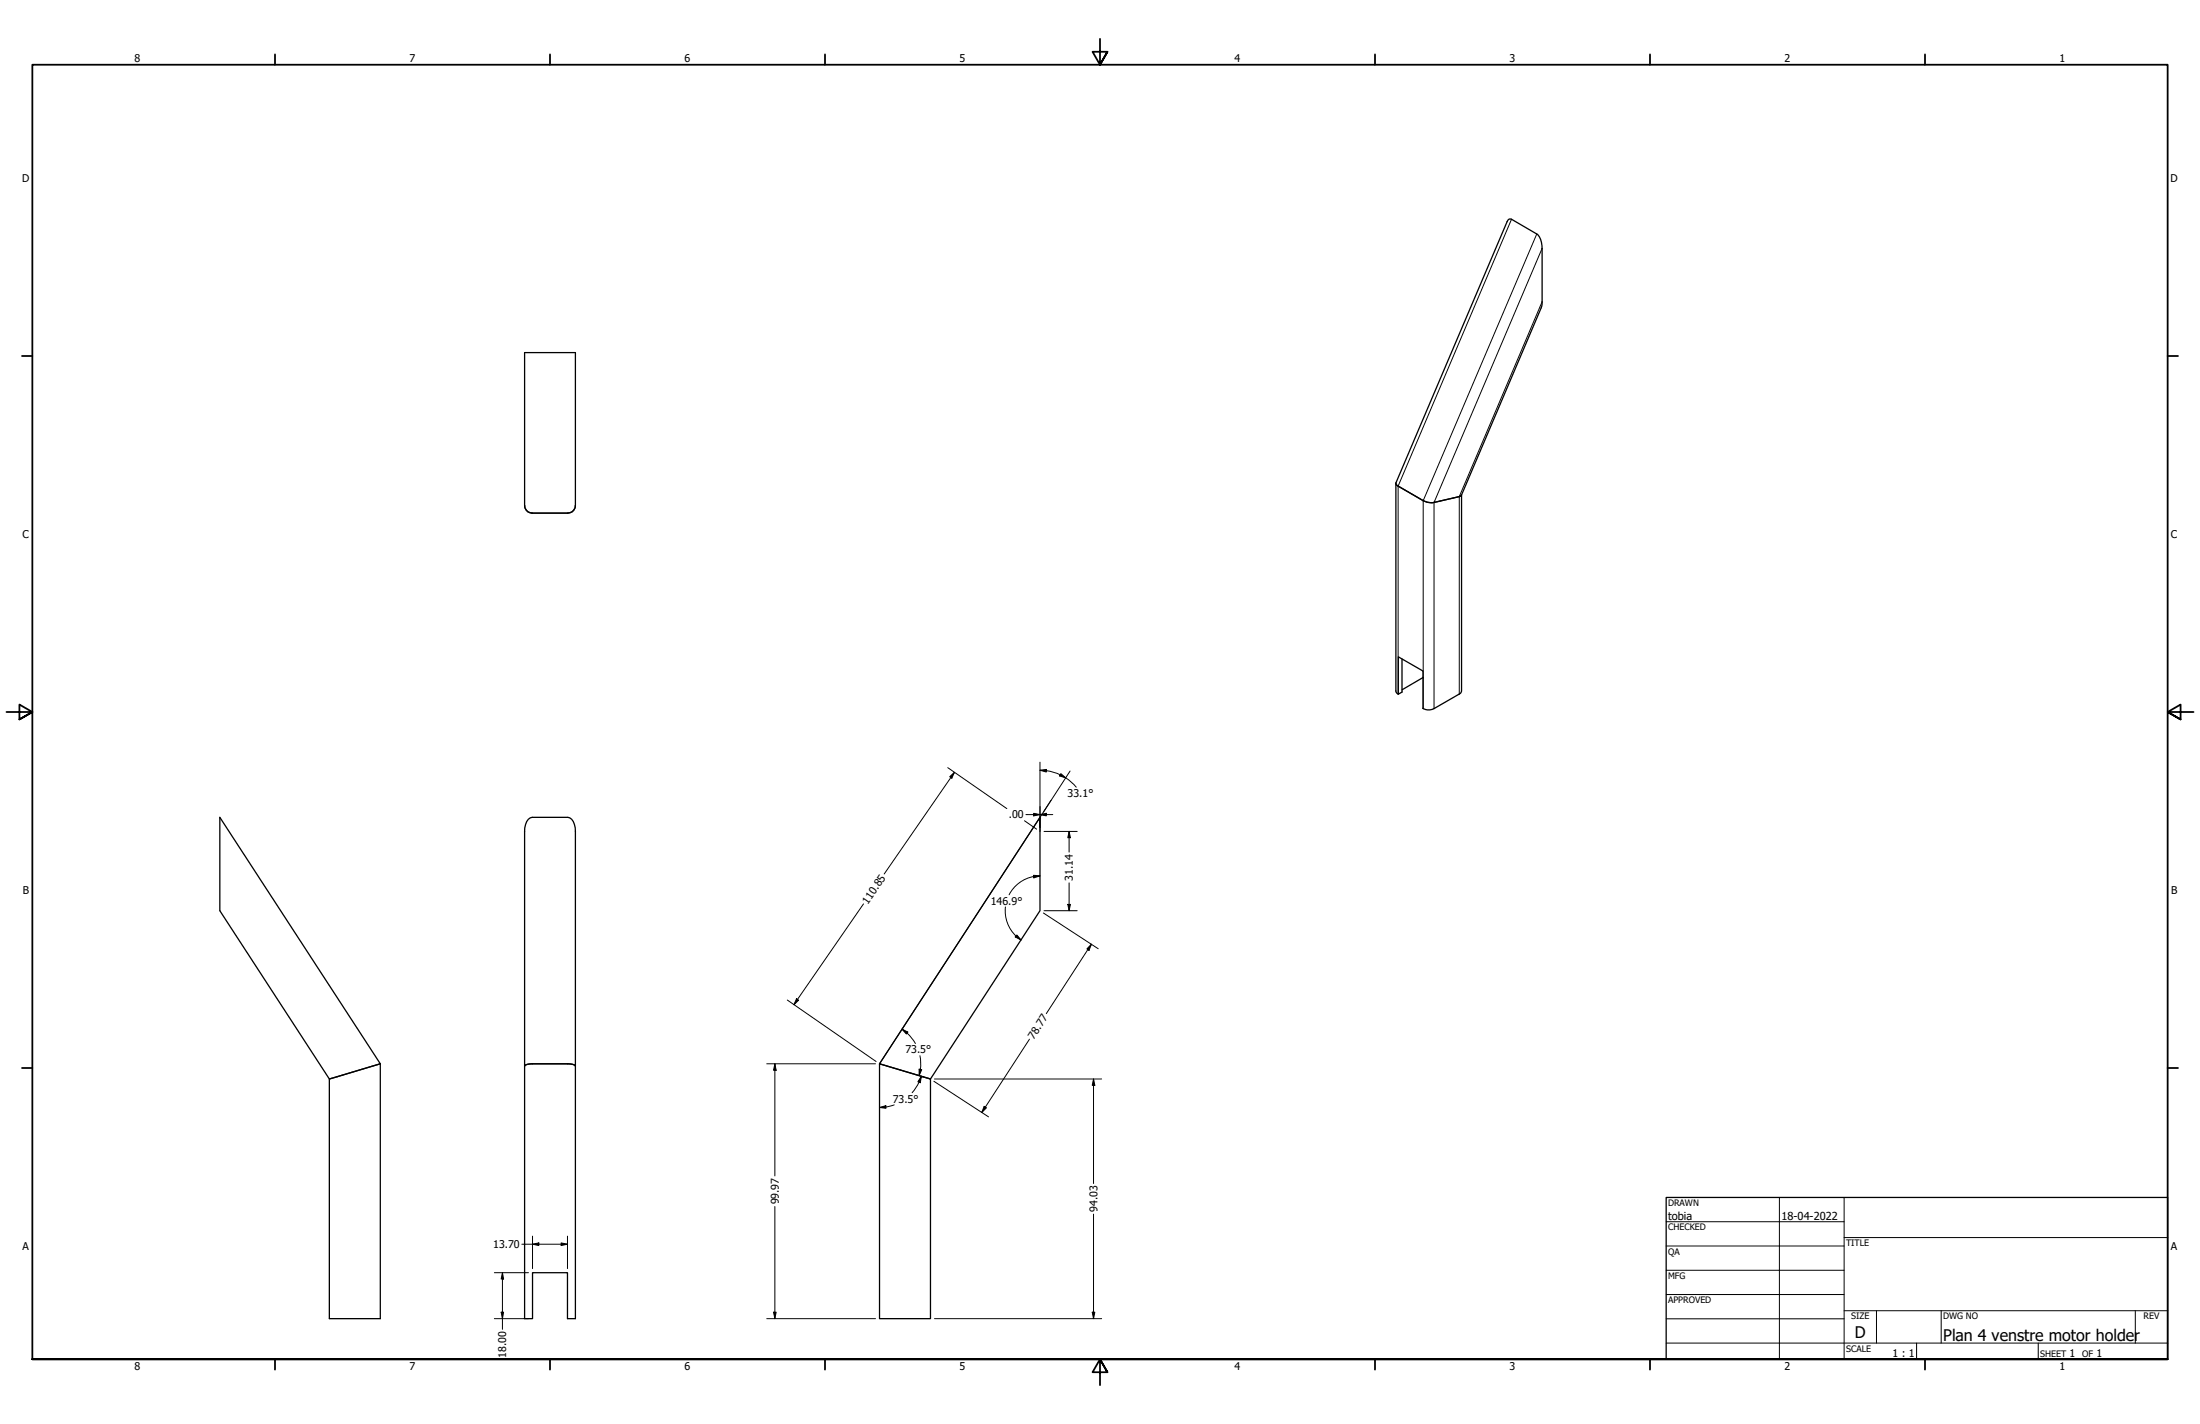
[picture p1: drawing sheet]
<svg xmlns="http://www.w3.org/2000/svg" width="864mm" height="559mm" viewBox="0 0 864 559" stroke-linecap="round" stroke-linejoin="round" font-family="sans-serif">
<!-- layer: Visible (ANSI) -->
<path d="M591.9 86.4l.5-.4h.9l9.9 5.8a6.9 6.9 0 0 1 2.1 5.7l-.1 22.6-31.5 74.3-.9 .5-10.6 2.4-1.9-.2-1.6-.6-9.9-5.7-.5-.4-.4-.9zM205.9 138.4h20v59.9a3 3 0 0 1-3 3.1h-14a2.95 2.95 0 0 1-3-3.1zM547.9 189.7v81.4l.4 .9 .6 .4 1.5-.8v-13M573.7 194.2v76.9l-.4 .9-10.4 6.1a4.4 4.4 0 0 1-4.3-.1v-14.7l-9.7-5.6v14.7M558.6 265.9l-8.2 4.8M86.3 320.7l63 96.7-20 6-43-66zM207.4 321.5l1.5-.8h14a4.8 4.8 0 0 1 3 5.6v191.2h-3.1v-18.1h-13.8v18.1h-3.1v-191.2a7.3 7.3 0 0 1 1.5-4.8zM408.2 320.7v36.7l-42.9 66-20.1-6zM205.9 418.3l1.2-.7 1.8-.2h14l1.8 .2 1.2 .7M345.2 417.4l20.1 6v94.1h-20.1zM129.3 423.4l20-6v100.1h-20z" fill="none" stroke="#000" stroke-width=".51"/>
<!-- layer: Visible Narrow (ANSI) -->
<path d="M593.3 86l-44.5 104.8v81.6M603.2 91.8l-44.5 104.7v81.6M605.3 97.5l-42.4 99.7v80.9M605.3 118.4l-32.5 76.5v77.5" fill="none" stroke="#000" stroke-width=".39"/>
<!-- layer: Border (ANSI) -->
<g fill="none" stroke="#000" stroke-width=".7">
<path d="M431.8 15.2v10.2l-2.9-5.1h5.8l-2.9 5.1 2.9-5.1M107.9 21.3v4.1M215.9 21.3v4.1M323.8 21.3v4.1M539.8 21.3v4.1M647.7 21.3v4.1M755.6 21.3v4.1M8.6 139.7h4.1M850.9 139.7h4.1M2.5 279.4h10.2l-5.1-2.9v5.8l5.1-2.9-5.1 2.9M861.1 279.4h-10.2l5.1-2.9v5.8l-5.1-2.9 5.1 2.9M8.6 419.1h4.1"/>
<path d="M850.9 419.1h4.1M12.7 533.4v-508h838.2v508h-838.2h838.2M107.9 533.4v4.1M215.9 533.4v4.1M323.8 533.4v4.1M434.7 538.5l-2.9-5.1 2.9 5.1h-5.8l2.9-5.1v10.2M539.8 533.4v4.1M647.7 533.4v4.1M755.6 533.4v4.1"/>
</g>
<!-- layer: Title (ANSI) -->
<g fill="none" stroke="#000" stroke-width=".39">
<path d="M654 479.4h69.9M698.5 469.9v63.5M723.9 469.9v63.5M654 488.9h69.9M654 498.5h69.9M723.9 485.6h127M654 508h69.9M654 517.5h69.9M723.9 514.3h127M736.6 514.3v12.7M762 514.3v12.7M838.2 514.3v12.7"/>
<path d="M654 527h196.9M752.3 527v6.4M800.1 527v6.4"/>
</g>
<path d="M654 469.9h196.9v63.5h-196.9z" fill="none" stroke="#000" stroke-width=".51"/>
<!-- layer: Sketch Geometry (ANSI) -->
<path d="M412.6 314.1l-4.4 6.6M408.2 326.3v-5.6l-63 96.7" fill="none" stroke="#000" stroke-width=".39"/>
<!-- layer: Dimension (ANSI) -->
<g fill="none" stroke="#000" stroke-width=".39">
<path d="M408.2 299.1v25.6M372 301.2l23.2 16.1M372.8 304.8l1.8-1.7-1 2.3zM374.6 303.1l-27.5 39.9M402.7 319.7h10.6M405.8 319.2l2.4 .5-2.4 .5zM408.2 319.7l2.5-.5v1zM408.2 302.3l2.6-.4-.1 1.1zM408.2 302.3l2.5 .2M410.8 302.4l4.1 1.1 3.4 1.7M416.4 303.6l1.9 1.6-2.4-.7zM418.4 305.3l2.2 1.6 1.9 2"/>
<path d="M420.1 302.6l-10.5 16M402.1 322.1l4.8 3.3M409.8 326.3h13M419.7 326.3l.5 2.4h-1zM419.7 326.3v8.1M339 354.7l-27.3 39.6M394.7 355.9a13.7 13.7 0 0 0 6.1 13M405.7 343.5l2.5 .2-2.4 .8zM408.2 343.7a13.7 13.7 0 0 0-12.1 7.4M409.6 358.3l21.5 14M409.8 357.4h13M419.2 354.9h1l-.5 2.5z"/>
<path d="M419.7 346.5v10.9M399.2 366.9l1.6 2-2.3-1.2zM428.4 370.5l-.9 2.4-.8-.5zM428.4 370.5l-17.7 27.3M309.1 392.4l34.8 24.2M312.7 391.9l.8 .6-1.8 1.8zM301 417.4h42.7M304.2 417.4l.5 2.6h-1zM304.2 417.4v44.1M354.1 403.9l2.3 1.1-.6 .8zM354.1 403.9l2 1.5M356.1 405.4l2 2.2 1.2 1.9"/>
<path d="M360.8 419.5l1 .2-1 2.4zM361.1 414.3l.3 3.8-.6 4M404.1 407.8l-18.7 28.8M345.2 434.6l2.5-.7 .1 1zM351 433.6l-2.7 .7-3.1 .3M360.7 424.7l-2.7 4.1M361.7 422.3l-.4 2.6-1-.4zM361.7 422.3l-.9 2.4M366.6 424.3l21.4 14M366.8 423.4h65.6M386.3 434.1l.9 .6-1.8 1.9zM429.3 423.4l.5 2.5h-1z"/>
<path d="M429.3 423.4v41M304.2 473.5v44M429.3 476.4v41.1M194.1 499.4h13.4M197.2 499.4l.5 2.5h-1zM197.2 499.4v22.3M204.9 488.3h17.9M209 488.3l2.5-.6v1.1zM209 485.1v12.7M220.3 487.7l2.5 .6-2.5 .5zM222.8 485.1v12.7M194.1 517.5h13.4"/>
<path d="M196.7 514.9h1l-.5 2.6zM301 517.5h42.7M303.7 514.9h1l-.5 2.6zM366.8 517.5h65.6M428.8 514.9h1l-.5 2.6z"/>
</g>
<g fill="#000">
<path d="M372.8 304.8l1.8-1.7-1 2.3z" fill-rule="evenodd"/>
<path d="M408.2 319.7l2.5-.5v1z" fill-rule="evenodd"/>
<path d="M408.2 302.3l2.6-.4-.1 1.1z" fill-rule="evenodd"/>
<path d="M416.4 303.6l1.9 1.6-2.4-.7z" fill-rule="evenodd"/>
<path d="M405.8 319.2l2.4 .5-2.4 .5z" fill-rule="evenodd"/>
<path d="M419.7 326.3l.5 2.4h-1z" fill-rule="evenodd"/>
<path d="M405.7 343.5l2.5 .2-2.4 .8z" fill-rule="evenodd"/>
<path d="M419.2 354.9h1l-.5 2.5z" fill-rule="evenodd"/>
<path d="M399.2 366.9l1.6 2-2.3-1.2z" fill-rule="evenodd"/>
<path d="M428.4 370.5l-.9 2.4-.8-.5z" fill-rule="evenodd"/>
<path d="M312.7 391.9l.8 .6-1.8 1.8z" fill-rule="evenodd"/>
<path d="M304.2 417.4l.5 2.6h-1z" fill-rule="evenodd"/>
<path d="M354.1 403.9l2.3 1.1-.6 .8z" fill-rule="evenodd"/>
<path d="M360.8 419.5l1 .2-1 2.4z" fill-rule="evenodd"/>
<path d="M345.2 434.6l2.5-.7 .1 1z" fill-rule="evenodd"/>
<path d="M361.7 422.3l-.4 2.6-1-.4z" fill-rule="evenodd"/>
<path d="M386.3 434.1l.9 .6-1.8 1.9z" fill-rule="evenodd"/>
<path d="M429.3 423.4l.5 2.5h-1z" fill-rule="evenodd"/>
<path d="M209 488.3l2.5-.6v1.1z" fill-rule="evenodd"/>
<path d="M220.3 487.7l2.5 .6-2.5 .5z" fill-rule="evenodd"/>
<path d="M196.7 514.9h1l-.5 2.6z" fill-rule="evenodd"/>
<path d="M197.2 499.4l.5 2.5h-1z" fill-rule="evenodd"/>
<path d="M303.7 514.9h1l-.5 2.6z" fill-rule="evenodd"/>
<path d="M428.8 514.9h1l-.5 2.6z" fill-rule="evenodd"/>
</g>
<g font-size="6.3">
<text x="728.1" y="524.9">D</text>
<text x="762.8" y="526.2">Plan 4 venstre motor holder</text>
</g>
<g font-size="4.3">
<text x="654.8" y="478.6">tobia</text>
<text x="699.3" y="478.6">18-04-2022</text>
</g>
<g font-size="4.2">
<text x="52.8" y="24.4">8</text>
<text x="160.8" y="24.4">7</text>
<text x="268.7" y="24.4">6</text>
<text x="376.7" y="24.4">5</text>
<text x="484.6" y="24.4">4</text>
<text x="592.6" y="24.4">3</text>
<text x="700.5" y="24.4">2</text>
<text x="808.5" y="24.4">1</text>
<text x="8.8" y="71.4">D</text>
<text x="852" y="71.4">D</text>
<text x="8.9" y="211.1">C</text>
<text x="852.2" y="211.1">C</text>
<text x="419.1" y="312.8">33.1°</text>
<text x="396" y="321.2">.00</text>
<text x="421.2" y="345.6" transform="rotate(-90 421.2 345.6)">31.14</text>
<text x="9" y="350.8">B</text>
<text x="852.2" y="350.8">B</text>
<text x="340.7" y="355" transform="rotate(-55 340.7 355)">110.85</text>
<text x="388.9" y="355">146.9°</text>
<text x="405.8" y="408" transform="rotate(-57 405.8 408)">78.77</text>
<text x="355.4" y="413.4">73.5°</text>
<text x="350.5" y="432.7">73.5°</text>
<text x="305.7" y="472.6" transform="rotate(-90 305.7 472.6)">99.97</text>
<text x="430.8" y="475.6" transform="rotate(-90 430.8 475.6)">94.03</text>
<text x="8.9" y="490.5">A</text>
<text x="193.6" y="489.8">13.70</text>
<text x="852.2" y="490.5">A</text>
<text x="198.8" y="532.8" transform="rotate(-90 198.8 532.8)">18.00</text>
<text x="742.9" y="532.6">1 : 1</text>
<text x="812.4" y="532.6">1</text>
<text x="823" y="532.6">1</text>
<text x="52.8" y="537.5">8</text>
<text x="160.8" y="537.5">7</text>
<text x="268.7" y="537.5">6</text>
<text x="376.7" y="537.5">5</text>
<text x="484.6" y="537.5">4</text>
<text x="592.6" y="537.5">3</text>
<text x="700.5" y="537.5">2</text>
<text x="808.5" y="537.5">1</text>
</g>
<g font-size="3.5">
<text x="654.8" y="473.2">DRAWN</text>
<text x="654.8" y="482.8">CHECKED</text>
<text x="724.7" y="488.9">TITLE</text>
<text x="654.8" y="492.3">QA</text>
<text x="654.8" y="501.8">MFG</text>
<text x="654.8" y="511.4">APPROVED</text>
<text x="726.7" y="517.7">SIZE</text>
<text x="762.8" y="517.7">DWG NO</text>
<text x="841.4" y="517.7">REV</text>
<text x="724.7" y="530.4">SCALE</text>
<text x="800.9" y="532.6">SHEET</text>
<text x="817.4" y="532.6">OF</text>
</g>
</svg>
